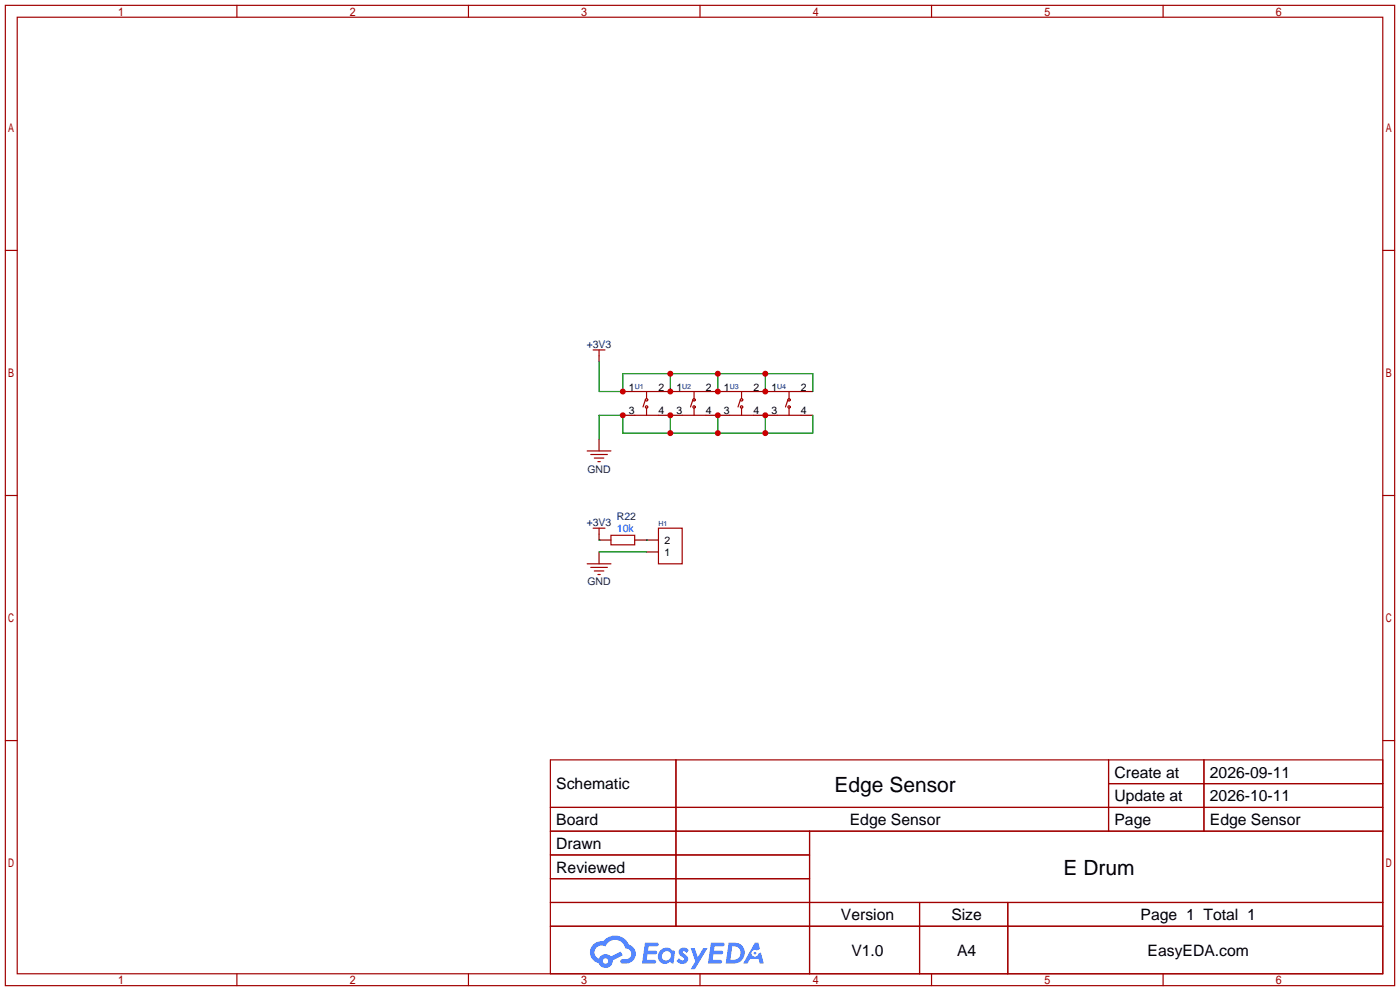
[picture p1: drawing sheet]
<svg xmlns="http://www.w3.org/2000/svg" width="299mm" height="212mm" viewBox="0 0 299 212" stroke-linecap="round" stroke-linejoin="round" font-family="sans-serif">
<g fill="none" stroke="#a10000" stroke-width=".25">
<path d="M1.1 1.1h297.2v209.6h-297.2zM3.7 3.7h292.1v204.5h-292.1zM50.7 1.1v2.6M100.2 1.1v2.6M149.7 1.1v2.6M199.3 1.1v2.6M248.8 1.1v2.6M1.1 53.5h2.6M295.8 53.5h2.5M1.1 105.9h2.6M295.8 105.9h2.5M1.1 158.3h2.6"/>
<path d="M295.8 158.3h2.5M117.7 162.4h178.1v45.8h-178.1zM117.7 172.6h178.1M117.7 177.7h178.1M144.6 162.4v35.6M173.2 177.7v30.5M237.1 162.4v15.3M237.1 167.5h58.7M257.5 162.4v15.3M117.7 182.8h55.5M117.7 192.9h178.1M117.7 187.8h55.5"/>
<path d="M117.7 198h178.1M196.7 192.9v15.3M215.6 192.9v15.3M50.7 208.2v2.5M100.2 208.2v2.5M149.7 208.2v2.5M199.3 208.2v2.5M248.8 208.2v2.5"/>
</g>
<g fill="#5487ff">
<path d="M145.5 202.8a1.3 1.3 0 0 1 1.8 .3l-.4 .6a.54 .54 0 0 0-.9-.2l.1 .2a1.28 1.28 0 0 1 .8 2 1.53 1.53 0 0 1-2.2-.3l.5-.6 .8 .5a.31 .31 0 0 0 .4-.3 .31 .31 0 0 0-.3-.3 1.12 1.12 0 0 1-.6-1.9z"/>
<path d="M147.7 202.7h.9l.7 1.9 1.1-1.9h.9l-2.7 4.5h-.9l1-1.7z"/>
<path d="M138 201.5h1.6a1.31 1.31 0 0 1 1.2 .2 .4 .4 0 0 1-.3 .6h-1.8l-.1 .9h1.6a.4 .4 0 0 1 .4 .4 .4 .4 0 0 1-.4 .4h-1.7l-.2 1.2h1.4a.46 .46 0 0 1 .5 .1 .46 .46 0 0 1 .1 .5l-.3 .2h-2.7z"/>
<path d="M152.1 201.5h1.6a1.32 1.32 0 0 1 1.3 .2 .39 .39 0 0 1-.4 .6h-1.7l-.2 .9h1.7a.4 .4 0 0 1 .3 .4 .4 .4 0 0 1-.4 .4h-1.7l-.2 1.2h1.4a.46 .46 0 0 1 .5 .1 .46 .46 0 0 1 .1 .5l-.3 .2h-2.7z"/>
<path d="M161.5 201.5h.7l.4 1.3-.7 .4a.75 .75 0 0 0-1.1 .3 .75 .75 0 0 0 .5 1 .75 .75 0 0 0 .9-.6l.6-.3 .6 2.4h-.9l-.2-1h-1.9l-.5 1h-.9z"/>
<path d="M155.9 201.5l-.7 4.5h1.5a2.27 2.27 0 0 0 2.6-2.3 2.27 2.27 0 0 0-2.7-2.2zM156.6 202.3a1.5 1.5 0 0 1 1.8 1.5 1.5 1.5 0 0 1-1.9 1.4h-.3z"/>
<path d="M141.3 203.1a1.6 1.6 0 0 0-.3 2.3 1.6 1.6 0 0 0 2.3 .2l.8 .4 .3-2.5-.2-.3h-.4a1.58 1.58 0 0 0-2.5-.1zM141.9 203.6a.98 .98 0 0 1 1.6 .5 .98 .98 0 0 1-1.1 1.2 .94 .94 0 0 1-.8-.6 .94 .94 0 0 1 .3-1.1z"/>
<path d="M126.9 201.9a2.37 2.37 0 0 0 1.2 4 1.54 1.54 0 0 0 1.7 1 1.54 1.54 0 0 0 1.3-1.6l2.1-1.1-.5-.8-2 1.1a1.57 1.57 0 0 0-2.6 .4 1.5 1.5 0 0 1-.8-2.1 1.5 1.5 0 0 1 2.2-.5 2.23 2.23 0 0 1 2.3-1.4 2.23 2.23 0 0 1 2 1.8 1.16 1.16 0 0 1 1.2 1.1 1.16 1.16 0 0 1-1 1.3h-.7a.47 .47 0 0 0-.6 .3 .47 .47 0 0 0 .4 .6 2.17 2.17 0 0 0 2.5-1 2.17 2.17 0 0 0-.3-2.7l-.8-.4a3.2 3.2 0 0 0-5.4-.7l-1.2 .1zM129 205.4a.58 .58 0 0 1 1.1 0 .58 .58 0 0 1-1.1 0z"/>
<circle cx="161.5" cy="203.8" r=".28"/>
</g>
<g fill="none" stroke="#a10000" stroke-width=".25">
<path d="M126.9 74.8h2.5M128.1 74.8v1.3M125.6 96.4h5.1M126.4 97.2h3.5M127.1 97.9h2.1M127.9 98.7h.5M135.8 83.7h5M135.8 88.8h5M138 85.5l-.5 1.5M138.3 83.7v1.5M138.3 87.2v1.6M145.9 83.7h5.1"/>
<path d="M145.9 88.8h5.1M148.2 85.5l-.5 1.5M148.5 83.7v1.5M148.5 87.2v1.6M156.1 83.7h5.1M156.1 88.8h5.1M158.4 85.5l-.5 1.5M158.6 83.7v1.5M158.6 87.2v1.6M166.2 83.7h5.1M166.2 88.8h5.1M168.5 85.5l-.5 1.5"/>
<path d="M168.8 83.7v1.5M168.8 87.2v1.6M126.9 112.9h2.5M128.1 112.9v1.3M130.7 114.4h5.1v2.1h-5.1zM140.8 112.9h5.1v7.6h-5.1zM125.6 120.5h5.1M126.4 121.3h3.5M127.1 122h2.1M127.9 122.8h.5"/>
<circle cx="138.3" cy="85.5" r=".25"/>
<circle cx="138.3" cy="87" r=".25"/>
<circle cx="148.5" cy="85.5" r=".25"/>
<circle cx="148.5" cy="87" r=".25"/>
<circle cx="158.6" cy="85.5" r=".25"/>
<circle cx="158.6" cy="87" r=".25"/>
<circle cx="168.8" cy="85.5" r=".25"/>
<circle cx="168.8" cy="87" r=".25"/>
</g>
<g fill="none" stroke="#870000" stroke-width=".25">
<path d="M128.1 76.1v1.2M128.1 93.9v2.5M133.2 83.7h2.6M133.2 88.8h2.6M140.8 83.7h5.1M140.8 88.8h5.1M151 83.7h5.1M151 88.8h5.1M161.2 83.7h5M161.2 88.8h5M171.3 83.7h2.6M171.3 88.8h2.6"/>
<path d="M128.1 114.2v1.2h2.6M128.1 118v2.5M135.8 115.4h5M138.3 118h2.5"/>
</g>
<path d="M128.1 77.3v6.4h5.1v-3.8h40.7v3.8M143.4 79.9v3.8M153.5 79.9v3.8M163.7 79.9v3.8M128.1 115.4h.1M128.1 118h10.2M138.3 115.4h.1" fill="none" stroke="#008700" stroke-width=".25"/>
<g fill="#c00">
<circle cx="163.7" cy="79.9" r=".63"/>
<circle cx="163.7" cy="83.7" r=".63"/>
<circle cx="153.5" cy="79.9" r=".63"/>
<circle cx="153.5" cy="83.7" r=".63"/>
<circle cx="143.4" cy="79.9" r=".63"/>
<circle cx="133.2" cy="83.7" r=".63"/>
<circle cx="143.4" cy="83.7" r=".63"/>
</g>
<path d="M143.4 88.8v3.8M153.5 88.8v3.8M163.7 88.8v3.8M173.9 88.8v3.8h-40.7v-3.8h-5.1v5.1" fill="none" stroke="#008700" stroke-width=".25"/>
<g fill="#c00">
<circle cx="163.7" cy="92.6" r=".63"/>
<circle cx="163.7" cy="88.8" r=".63"/>
<circle cx="153.5" cy="92.6" r=".63"/>
<circle cx="153.5" cy="88.8" r=".63"/>
<circle cx="143.4" cy="92.6" r=".63"/>
<circle cx="143.4" cy="88.8" r=".63"/>
<circle cx="133.2" cy="88.8" r=".63"/>
</g>
<g font-size="4.5">
<text x="178.5" y="169.3">Edge Sensor</text>
<text x="227.5" y="187.1">E Drum</text>
</g>
<g font-size="3.4">
<text x="238.4" y="166.2">Create at</text>
<text x="258.8" y="166.2">2026-09-11</text>
<text x="119" y="168.7">Schematic</text>
<text x="238.4" y="171.3">Update at</text>
<text x="258.8" y="171.3">2026-10-11</text>
<text x="119" y="176.4">Board</text>
<text x="181.8" y="176.4">Edge Sensor</text>
<text x="238.4" y="176.4">Page</text>
<text x="258.8" y="176.4">Edge Sensor</text>
<text x="119" y="181.4">Drawn</text>
<text x="119" y="186.5">Reviewed</text>
<text x="179.9" y="196.7">Version</text>
<text x="203.5" y="196.7">Size</text>
<text x="244" y="196.7">Page 1 Total 1</text>
<text x="182.1" y="204.3">V1.0</text>
<text x="204.7" y="204.3">A4</text>
<text x="245.5" y="204.3">EasyEDA.com</text>
</g>
<g font-size="2.2" fill="#000080">
<text x="125.5" y="74.4">+3V3</text>
<text x="125.7" y="101">GND</text>
<text x="125.5" y="112.5">+3V3</text>
<text x="132" y="111.2">R22</text>
<text x="125.7" y="125.2">GND</text>
</g>
<g font-size="2.2">
<text x="134.5" y="83.5">1</text>
<text x="140.8" y="83.5">2</text>
<text x="144.7" y="83.5">1</text>
<text x="151" y="83.5">2</text>
<text x="154.8" y="83.5">1</text>
<text x="161.2" y="83.5">2</text>
<text x="165" y="83.5">1</text>
<text x="171.3" y="83.5">2</text>
<text x="134.5" y="88.6">3</text>
<text x="140.8" y="88.6">4</text>
<text x="144.7" y="88.6">3</text>
<text x="151" y="88.6">4</text>
<text x="154.8" y="88.6">3</text>
<text x="161.2" y="88.6">4</text>
<text x="165" y="88.6">3</text>
<text x="171.3" y="88.6">4</text>
<text x="142.1" y="118.8">1</text>
<text x="142.1" y="116.2">2</text>
</g>
<text font-size="2.2" fill="#00f" x="132" y="113.7">10k</text>
<g font-size="1.5" fill="#000080">
<text x="135.8" y="83.2">U1</text>
<text x="145.9" y="83.2">U2</text>
<text x="156.1" y="83.2">U3</text>
<text x="166.2" y="83.2">U4</text>
<text x="140.8" y="112.5">H1</text>
</g>
</svg>
